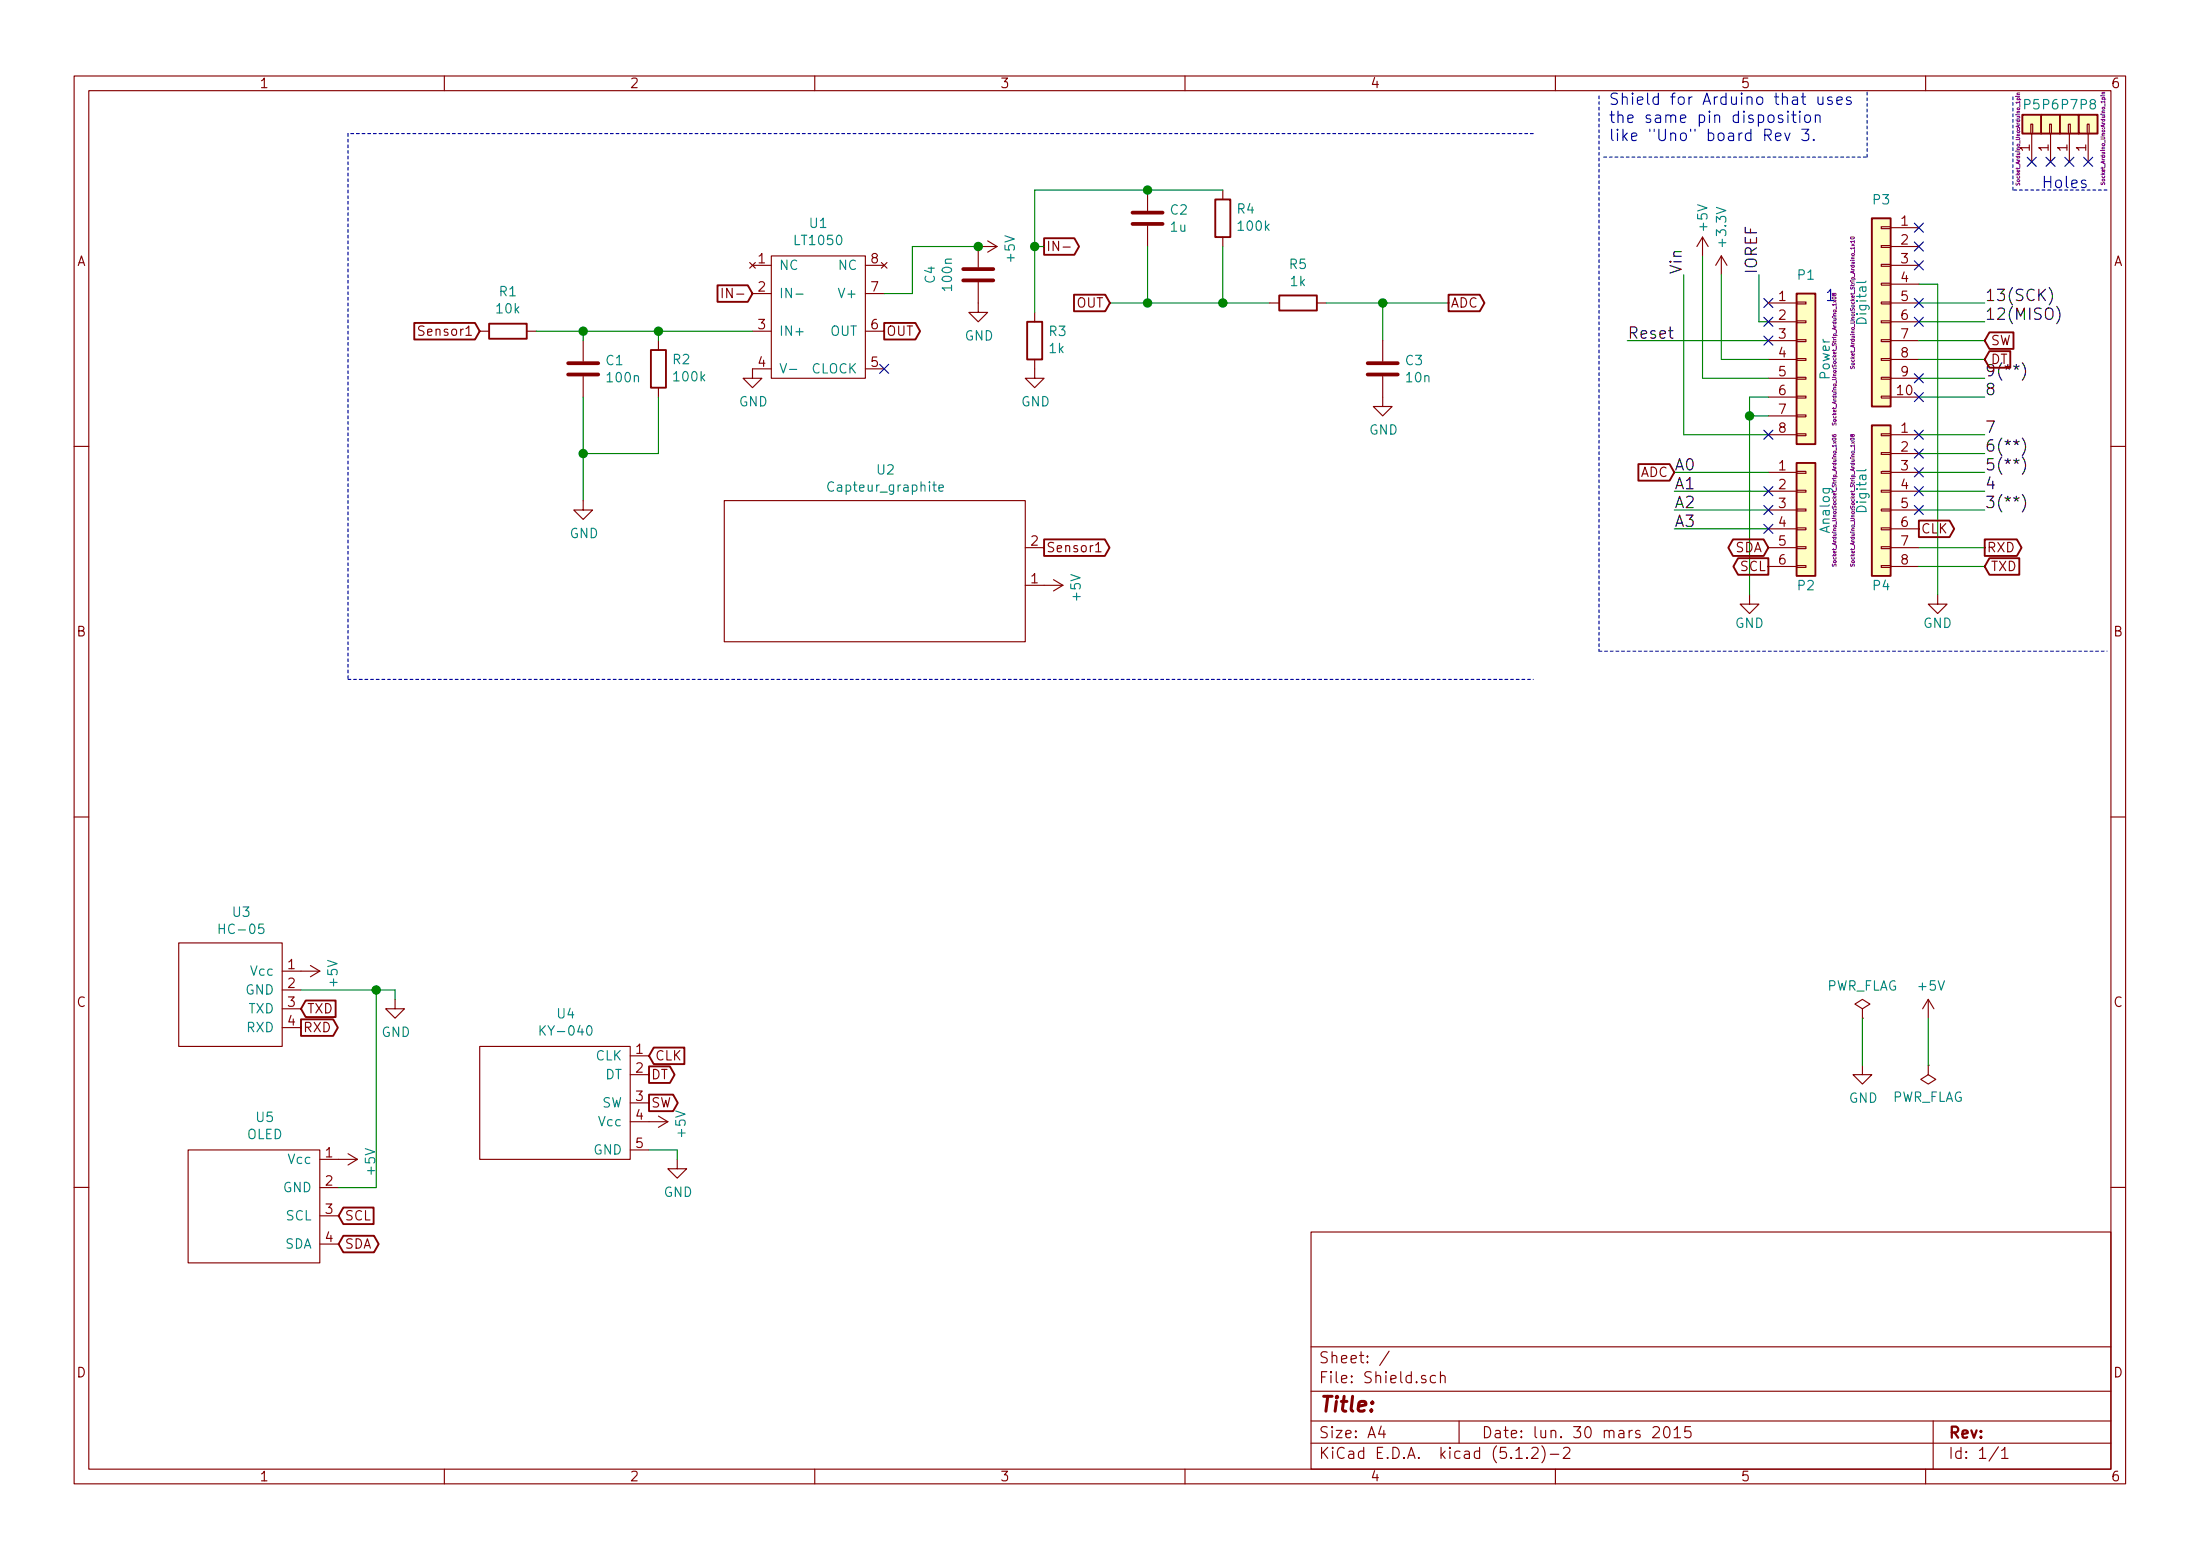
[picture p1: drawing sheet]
EESchema Schematic File Version 4
LIBS:Shield-cache
EELAYER 29 0
EELAYER END
$Descr A4 11693 8268
encoding utf-8
Sheet 1 1
Title ""
Date "lun. 30 mars 2015"
Rev ""
Comp ""
Comment1 ""
Comment2 ""
Comment3 ""
Comment4 ""
$EndDescr
Text Label 8950 1450 1    60   ~ 0
Vin
Text Label 9350 1450 1    60   ~ 0
IOREF
Text Label 8900 2500 0    60   ~ 0
A0
Text Label 8900 2600 0    60   ~ 0
A1
Text Label 8900 2700 0    60   ~ 0
A2
Text Label 8900 2800 0    60   ~ 0
A3
Text Label 10550 2700 0    60   ~ 0
3(**)
Text Label 10550 2600 0    60   ~ 0
4
Text Label 10550 2500 0    60   ~ 0
5(**)
Text Label 10550 2400 0    60   ~ 0
6(**)
Text Label 10550 2300 0    60   ~ 0
7
Text Label 10550 2100 0    60   ~ 0
8
Text Label 10550 2000 0    60   ~ 0
9(**)
Text Label 10550 1700 0    60   ~ 0
12(MISO)
Text Label 10550 1600 0    60   ~ 0
13(SCK)
NoConn ~ 9400 1600
Text Notes 10850 1000 0    60   ~ 0
Holes
Text Notes 8550 750  0    60   ~ 0
Shield for Arduino that uses\nthe same pin disposition\nlike "Uno" board Rev 3.
$Comp
L Connector_Generic:Conn_01x08 P1
U 1 1
P 9600 1900
F 0 "P1" H 9600 2350 50  0000 C CNN
F 1 "Power" V 9700 1900 50  0000 C CNN
F 2 "Socket_Arduino_Uno:Socket_Strip_Arduino_1x08" V 9750 1900 20  0000 C CNN
F 3 "" H 9600 1900 50  0000 C CNN
	1    9600 1900
	1    0    0    -1  
$EndComp
Text Label 8650 1800 0    60   ~ 0
Reset
$Comp
L power:+3.3V #PWR01
U 1 1
P 9150 1450
F 0 "#PWR01" H 9150 1300 50  0001 C CNN
F 1 "+3.3V" V 9150 1700 50  0000 C CNN
F 2 "" H 9150 1450 50  0000 C CNN
F 3 "" H 9150 1450 50  0000 C CNN
	1    9150 1450
	1    0    0    -1  
$EndComp
$Comp
L power:+5V #PWR02
U 1 1
P 9050 1350
F 0 "#PWR02" H 9050 1200 50  0001 C CNN
F 1 "+5V" V 9050 1550 50  0000 C CNN
F 2 "" H 9050 1350 50  0000 C CNN
F 3 "" H 9050 1350 50  0000 C CNN
	1    9050 1350
	1    0    0    -1  
$EndComp
$Comp
L power:GND #PWR03
U 1 1
P 9300 3150
F 0 "#PWR03" H 9300 2900 50  0001 C CNN
F 1 "GND" H 9300 3000 50  0000 C CNN
F 2 "" H 9300 3150 50  0000 C CNN
F 3 "" H 9300 3150 50  0000 C CNN
	1    9300 3150
	1    0    0    -1  
$EndComp
$Comp
L power:GND #PWR04
U 1 1
P 10300 3150
F 0 "#PWR04" H 10300 2900 50  0001 C CNN
F 1 "GND" H 10300 3000 50  0000 C CNN
F 2 "" H 10300 3150 50  0000 C CNN
F 3 "" H 10300 3150 50  0000 C CNN
	1    10300 3150
	1    0    0    -1  
$EndComp
$Comp
L Connector_Generic:Conn_01x06 P2
U 1 1
P 9600 2700
F 0 "P2" H 9600 2300 50  0000 C CNN
F 1 "Analog" V 9700 2700 50  0000 C CNN
F 2 "Socket_Arduino_Uno:Socket_Strip_Arduino_1x06" V 9750 2750 20  0000 C CNN
F 3 "" H 9600 2700 50  0000 C CNN
	1    9600 2700
	1    0    0    -1  
$EndComp
$Comp
L Connector_Generic:Conn_01x01 P5
U 1 1
P 10800 650
F 0 "P5" V 10900 650 50  0000 C CNN
F 1 "CONN_01X01" V 10900 650 50  0001 C CNN
F 2 "Socket_Arduino_Uno:Arduino_1pin" H 10721 724 20  0000 C CNN
F 3 "" H 10800 650 50  0000 C CNN
	1    10800 650 
	0    -1   -1   0   
$EndComp
$Comp
L Connector_Generic:Conn_01x01 P6
U 1 1
P 10900 650
F 0 "P6" V 11000 650 50  0000 C CNN
F 1 "CONN_01X01" V 11000 650 50  0001 C CNN
F 2 "Socket_Arduino_Uno:Arduino_1pin" H 10900 650 20  0001 C CNN
F 3 "" H 10900 650 50  0000 C CNN
	1    10900 650 
	0    -1   -1   0   
$EndComp
$Comp
L Connector_Generic:Conn_01x01 P7
U 1 1
P 11000 650
F 0 "P7" V 11100 650 50  0000 C CNN
F 1 "CONN_01X01" V 11100 650 50  0001 C CNN
F 2 "Socket_Arduino_Uno:Arduino_1pin" V 11000 650 20  0001 C CNN
F 3 "" H 11000 650 50  0000 C CNN
	1    11000 650 
	0    -1   -1   0   
$EndComp
$Comp
L Connector_Generic:Conn_01x01 P8
U 1 1
P 11100 650
F 0 "P8" V 11200 650 50  0000 C CNN
F 1 "CONN_01X01" V 11200 650 50  0001 C CNN
F 2 "Socket_Arduino_Uno:Arduino_1pin" H 11024 572 20  0000 C CNN
F 3 "" H 11100 650 50  0000 C CNN
	1    11100 650 
	0    -1   -1   0   
$EndComp
NoConn ~ 10800 850 
NoConn ~ 10900 850 
NoConn ~ 11000 850 
NoConn ~ 11100 850 
$Comp
L Connector_Generic:Conn_01x08 P4
U 1 1
P 10000 2600
F 0 "P4" H 10000 2100 50  0000 C CNN
F 1 "Digital" V 10100 2600 50  0000 C CNN
F 2 "Socket_Arduino_Uno:Socket_Strip_Arduino_1x08" V 10150 2550 20  0000 C CNN
F 3 "" H 10000 2600 50  0000 C CNN
	1    10000 2600
	-1   0    0    -1  
$EndComp
Wire Notes Line
	8525 825  9925 825 
Wire Notes Line
	9925 825  9925 475 
Wire Wire Line
	9350 1450 9350 1700
Wire Wire Line
	9350 1700 9400 1700
Wire Wire Line
	9400 1900 9150 1900
Wire Wire Line
	9400 2000 9050 2000
Wire Wire Line
	9400 2300 8950 2300
Wire Wire Line
	9400 2100 9300 2100
Wire Wire Line
	9400 2200 9300 2200
Connection ~ 9300 2200
Wire Wire Line
	8950 2300 8950 1450
Wire Wire Line
	9050 2000 9050 1350
Wire Wire Line
	9150 1900 9150 1450
Wire Wire Line
	9400 2500 8900 2500
Wire Wire Line
	9400 2600 8900 2600
Wire Wire Line
	9400 2700 8900 2700
Wire Wire Line
	9400 2800 8900 2800
$Comp
L Connector_Generic:Conn_01x10 P3
U 1 1
P 10000 1600
F 0 "P3" H 10000 2150 50  0000 C CNN
F 1 "Digital" V 10100 1600 50  0000 C CNN
F 2 "Socket_Arduino_Uno:Socket_Strip_Arduino_1x10" V 10150 1600 20  0000 C CNN
F 3 "" H 10000 1600 50  0000 C CNN
	1    10000 1600
	-1   0    0    -1  
$EndComp
Wire Wire Line
	10200 2100 10550 2100
Wire Wire Line
	10200 2000 10550 2000
Wire Wire Line
	10200 1900 10550 1900
Wire Wire Line
	10200 1800 10550 1800
Wire Wire Line
	10200 1700 10550 1700
Wire Wire Line
	10200 1600 10550 1600
Wire Wire Line
	10200 3000 10550 3000
Wire Wire Line
	10200 2900 10550 2900
Wire Wire Line
	10200 2700 10550 2700
Wire Wire Line
	10200 2600 10550 2600
Wire Wire Line
	10200 2500 10550 2500
Wire Wire Line
	10200 2400 10550 2400
Wire Wire Line
	10200 2300 10550 2300
Wire Wire Line
	10200 1500 10300 1500
Wire Wire Line
	10300 1500 10300 3150
Wire Wire Line
	9300 2100 9300 2200
Wire Wire Line
	9300 2200 9300 3150
Wire Notes Line
	8500 3450 11200 3450
Wire Wire Line
	9400 1800 8650 1800
Text Notes 9700 1600 0    60   ~ 0
1
Wire Notes Line
	11200 1000 10700 1000
Wire Notes Line
	10700 1000 10700 500 
$Comp
L Device:C C1
U 1 1
P 3100 1950
F 0 "C1" H 3215 1996 50  0000 L CNN
F 1 "100n" H 3215 1905 50  0000 L CNN
F 2 "Capacitor_THT:C_Disc_D5.0mm_W2.5mm_P2.50mm" H 3138 1800 50  0001 C CNN
F 3 "~" H 3100 1950 50  0001 C CNN
	1    3100 1950
	1    0    0    -1  
$EndComp
$Comp
L Device:R R1
U 1 1
P 2700 1750
F 0 "R1" V 2907 1750 50  0000 C CNN
F 1 "10k" V 2816 1750 50  0000 C CNN
F 2 "Resistor_THT:R_Axial_DIN0309_L9.0mm_D3.2mm_P12.70mm_Horizontal" V 2630 1750 50  0001 C CNN
F 3 "~" H 2700 1750 50  0001 C CNN
	1    2700 1750
	0    -1   -1   0   
$EndComp
Wire Wire Line
	2850 1750 3100 1750
Wire Wire Line
	3100 1750 3100 1800
$Comp
L Device:R R2
U 1 1
P 3500 1950
F 0 "R2" H 3430 1904 50  0000 R CNN
F 1 "100k" H 3430 1995 50  0000 R CNN
F 2 "Resistor_THT:R_Axial_DIN0309_L9.0mm_D3.2mm_P12.70mm_Horizontal" V 3430 1950 50  0001 C CNN
F 3 "~" H 3500 1950 50  0001 C CNN
	1    3500 1950
	-1   0    0    1   
$EndComp
$Comp
L Device:R R3
U 1 1
P 5500 1800
F 0 "R3" H 5430 1754 50  0000 R CNN
F 1 "1k" H 5430 1845 50  0000 R CNN
F 2 "Resistor_THT:R_Axial_DIN0309_L9.0mm_D3.2mm_P12.70mm_Horizontal" V 5430 1800 50  0001 C CNN
F 3 "~" H 5500 1800 50  0001 C CNN
	1    5500 1800
	-1   0    0    1   
$EndComp
Wire Wire Line
	3100 1750 3500 1750
Connection ~ 3100 1750
Wire Wire Line
	3500 1800 3500 1750
$Comp
L Librairie_LT1050:LT1050 U1
U 1 1
P 4350 1650
F 0 "U1" H 4350 2125 50  0000 C CNN
F 1 "LT1050" H 4350 2034 50  0000 C CNN
F 2 "LIB_empreinte:LTC1050" H 4350 1600 50  0001 C CNN
F 3 "" H 4350 1600 50  0001 C CNN
	1    4350 1650
	1    0    0    -1  
$EndComp
Wire Wire Line
	3500 1750 4000 1750
Connection ~ 3500 1750
Wire Wire Line
	3500 2100 3500 2400
Wire Wire Line
	3500 2400 3100 2400
Wire Wire Line
	3100 2400 3100 2100
Wire Wire Line
	3100 2400 3100 2650
Connection ~ 3100 2400
Text GLabel 4000 1550 0    50   Input ~ 0
IN-
Text GLabel 5550 1300 2    50   Output ~ 0
IN-
$Comp
L power:GND #PWR0101
U 1 1
P 3100 2650
F 0 "#PWR0101" H 3100 2400 50  0001 C CNN
F 1 "GND" H 3105 2477 50  0000 C CNN
F 2 "" H 3100 2650 50  0001 C CNN
F 3 "" H 3100 2650 50  0001 C CNN
	1    3100 2650
	1    0    0    -1  
$EndComp
$Comp
L Device:C C2
U 1 1
P 6100 1150
F 0 "C2" H 6215 1196 50  0000 L CNN
F 1 "1u" H 6215 1105 50  0000 L CNN
F 2 "Capacitor_THT:C_Rect_L7.0mm_W6.0mm_P5.00mm" H 6138 1000 50  0001 C CNN
F 3 "~" H 6100 1150 50  0001 C CNN
	1    6100 1150
	1    0    0    -1  
$EndComp
$Comp
L Device:R R4
U 1 1
P 6500 1150
F 0 "R4" H 6430 1104 50  0000 R CNN
F 1 "100k" H 6430 1195 50  0000 R CNN
F 2 "Resistor_THT:R_Axial_DIN0309_L9.0mm_D3.2mm_P12.70mm_Horizontal" V 6430 1150 50  0001 C CNN
F 3 "~" H 6500 1150 50  0001 C CNN
	1    6500 1150
	-1   0    0    1   
$EndComp
Wire Wire Line
	6500 1300 6500 1600
Wire Wire Line
	6100 1600 6100 1300
Wire Wire Line
	6500 1000 6100 1000
Wire Wire Line
	5500 1000 6100 1000
Connection ~ 6100 1000
$Comp
L power:GND #PWR0102
U 1 1
P 5500 1950
F 0 "#PWR0102" H 5500 1700 50  0001 C CNN
F 1 "GND" H 5505 1777 50  0000 C CNN
F 2 "" H 5500 1950 50  0001 C CNN
F 3 "" H 5500 1950 50  0001 C CNN
	1    5500 1950
	1    0    0    -1  
$EndComp
Wire Wire Line
	5900 1600 6100 1600
Wire Wire Line
	6100 1600 6500 1600
Connection ~ 6100 1600
Wire Wire Line
	6500 1600 6750 1600
Connection ~ 6500 1600
Text GLabel 4700 1750 2    50   Output ~ 0
OUT
Text GLabel 5900 1600 0    50   Input ~ 0
OUT
Wire Wire Line
	5500 1000 5500 1300
Wire Wire Line
	5550 1300 5500 1300
Connection ~ 5500 1300
Wire Wire Line
	5500 1300 5500 1650
$Comp
L Device:R R5
U 1 1
P 6900 1600
F 0 "R5" V 6693 1600 50  0000 C CNN
F 1 "1k" V 6784 1600 50  0000 C CNN
F 2 "Resistor_THT:R_Axial_DIN0309_L9.0mm_D3.2mm_P12.70mm_Horizontal" V 6830 1600 50  0001 C CNN
F 3 "~" H 6900 1600 50  0001 C CNN
	1    6900 1600
	0    1    1    0   
$EndComp
Wire Wire Line
	7050 1600 7350 1600
Wire Wire Line
	7350 1600 7350 1800
Connection ~ 7350 1600
Wire Wire Line
	7350 1600 7700 1600
$Comp
L Device:C C3
U 1 1
P 7350 1950
F 0 "C3" H 7465 1996 50  0000 L CNN
F 1 "10n" H 7465 1905 50  0000 L CNN
F 2 "Capacitor_THT:C_Disc_D5.0mm_W2.5mm_P2.50mm" H 7388 1800 50  0001 C CNN
F 3 "~" H 7350 1950 50  0001 C CNN
	1    7350 1950
	1    0    0    -1  
$EndComp
$Comp
L power:GND #PWR0103
U 1 1
P 7350 2100
F 0 "#PWR0103" H 7350 1850 50  0001 C CNN
F 1 "GND" H 7355 1927 50  0000 C CNN
F 2 "" H 7350 2100 50  0001 C CNN
F 3 "" H 7350 2100 50  0001 C CNN
	1    7350 2100
	1    0    0    -1  
$EndComp
Text GLabel 7700 1600 2    50   Output ~ 0
ADC
Text GLabel 8900 2500 0    50   Input ~ 0
ADC
$Comp
L Librairie_LT1050:Capteur_graphite U2
U 1 1
P 4350 3000
F 0 "U2" H 4708 3515 50  0000 C CNN
F 1 "Capteur_graphite" H 4708 3424 50  0000 C CNN
F 2 "LIB_empreinte:Capteur_graphite" H 4600 3100 50  0001 C CNN
F 3 "" H 4600 3100 50  0001 C CNN
	1    4350 3000
	1    0    0    -1  
$EndComp
Text GLabel 5550 2900 2    50   Output ~ 0
Sensor1
Text GLabel 2550 1750 0    50   Input ~ 0
Sensor1
$Comp
L Librairie_LT1050:HC-05 U3
U 1 1
P 1150 5250
F 0 "U3" H 1283 5665 50  0000 C CNN
F 1 "HC-05" H 1283 5574 50  0000 C CNN
F 2 "LIB_empreinte:HC-05" H 1150 5250 50  0001 C CNN
F 3 "" H 1150 5250 50  0001 C CNN
	1    1150 5250
	1    0    0    -1  
$EndComp
$Comp
L power:GND #PWR0104
U 1 1
P 2100 5300
F 0 "#PWR0104" H 2100 5050 50  0001 C CNN
F 1 "GND" H 2105 5127 50  0000 C CNN
F 2 "" H 2100 5300 50  0001 C CNN
F 3 "" H 2100 5300 50  0001 C CNN
	1    2100 5300
	1    0    0    -1  
$EndComp
Wire Wire Line
	1600 5250 2000 5250
Wire Wire Line
	2100 5250 2100 5300
Text GLabel 1600 5350 2    50   Input ~ 0
TXD
Text GLabel 1600 5450 2    50   Output ~ 0
RXD
$Comp
L Librairie_LT1050:OLED U5
U 1 1
P 1250 6350
F 0 "U5" H 1408 6775 50  0000 C CNN
F 1 "OLED" H 1408 6684 50  0000 C CNN
F 2 "LIB_empreinte:OLED" H 1250 6350 50  0001 C CNN
F 3 "" H 1250 6350 50  0001 C CNN
	1    1250 6350
	1    0    0    -1  
$EndComp
Wire Wire Line
	2000 6300 2000 5250
Connection ~ 2000 5250
Wire Wire Line
	2000 5250 2100 5250
Wire Wire Line
	1800 6300 2000 6300
Text GLabel 1800 6450 2    50   Input ~ 0
SCL
Text GLabel 1800 6600 2    50   BiDi ~ 0
SDA
$Comp
L Librairie_LT1050:KY-040 U4
U 1 1
P 2900 5800
F 0 "U4" H 3008 6225 50  0000 C CNN
F 1 "KY-040" H 3008 6134 50  0000 C CNN
F 2 "LIB_empreinte:KY-040" H 2900 5800 50  0001 C CNN
F 3 "" H 2900 5800 50  0001 C CNN
	1    2900 5800
	1    0    0    -1  
$EndComp
Text GLabel 3450 5600 2    50   Input ~ 0
CLK
Text GLabel 3450 5700 2    50   Output ~ 0
DT
Text GLabel 3450 5850 2    50   Output ~ 0
SW
$Comp
L power:GND #PWR0105
U 1 1
P 3600 6150
F 0 "#PWR0105" H 3600 5900 50  0001 C CNN
F 1 "GND" H 3605 5977 50  0000 C CNN
F 2 "" H 3600 6150 50  0001 C CNN
F 3 "" H 3600 6150 50  0001 C CNN
	1    3600 6150
	1    0    0    -1  
$EndComp
Wire Wire Line
	3450 6100 3600 6100
Wire Wire Line
	3600 6100 3600 6150
Wire Notes Line
	8150 700  1850 700 
Wire Notes Line
	1850 700  1850 3600
Wire Notes Line
	1850 3600 8150 3600
$Comp
L power:GND #PWR0106
U 1 1
P 9900 5650
F 0 "#PWR0106" H 9900 5400 50  0001 C CNN
F 1 "GND" H 9905 5477 50  0000 C CNN
F 2 "" H 9900 5650 50  0001 C CNN
F 3 "" H 9900 5650 50  0001 C CNN
	1    9900 5650
	1    0    0    -1  
$EndComp
$Comp
L power:+5V #PWR0107
U 1 1
P 10250 5400
F 0 "#PWR0107" H 10250 5250 50  0001 C CNN
F 1 "+5V" H 10265 5573 50  0000 C CNN
F 2 "" H 10250 5400 50  0001 C CNN
F 3 "" H 10250 5400 50  0001 C CNN
	1    10250 5400
	1    0    0    -1  
$EndComp
$Comp
L power:PWR_FLAG #FLG0101
U 1 1
P 9900 5400
F 0 "#FLG0101" H 9900 5475 50  0001 C CNN
F 1 "PWR_FLAG" H 9900 5573 50  0000 C CNN
F 2 "" H 9900 5400 50  0001 C CNN
F 3 "~" H 9900 5400 50  0001 C CNN
	1    9900 5400
	1    0    0    -1  
$EndComp
$Comp
L power:PWR_FLAG #FLG0102
U 1 1
P 10250 5650
F 0 "#FLG0102" H 10250 5725 50  0001 C CNN
F 1 "PWR_FLAG" H 10250 5823 50  0000 C CNN
F 2 "" H 10250 5650 50  0001 C CNN
F 3 "~" H 10250 5650 50  0001 C CNN
	1    10250 5650
	-1   0    0    1   
$EndComp
Wire Wire Line
	9900 5400 9900 5650
Wire Wire Line
	10250 5400 10250 5650
$Comp
L power:+5V #PWR0108
U 1 1
P 5550 3100
F 0 "#PWR0108" H 5550 2950 50  0001 C CNN
F 1 "+5V" H 5565 3273 50  0000 C CNN
F 2 "" H 5550 3100 50  0001 C CNN
F 3 "" H 5550 3100 50  0001 C CNN
	1    5550 3100
	0    1    1    0   
$EndComp
$Comp
L power:+5V #PWR0109
U 1 1
P 1600 5150
F 0 "#PWR0109" H 1600 5000 50  0001 C CNN
F 1 "+5V" H 1615 5323 50  0000 C CNN
F 2 "" H 1600 5150 50  0001 C CNN
F 3 "" H 1600 5150 50  0001 C CNN
	1    1600 5150
	0    1    1    0   
$EndComp
$Comp
L power:+5V #PWR0110
U 1 1
P 3450 5950
F 0 "#PWR0110" H 3450 5800 50  0001 C CNN
F 1 "+5V" H 3465 6123 50  0000 C CNN
F 2 "" H 3450 5950 50  0001 C CNN
F 3 "" H 3450 5950 50  0001 C CNN
	1    3450 5950
	0    1    1    0   
$EndComp
$Comp
L power:+5V #PWR0111
U 1 1
P 1800 6150
F 0 "#PWR0111" H 1800 6000 50  0001 C CNN
F 1 "+5V" H 1815 6323 50  0000 C CNN
F 2 "" H 1800 6150 50  0001 C CNN
F 3 "" H 1800 6150 50  0001 C CNN
	1    1800 6150
	0    1    1    0   
$EndComp
$Comp
L power:+5V #PWR0112
U 1 1
P 5200 1300
F 0 "#PWR0112" H 5200 1150 50  0001 C CNN
F 1 "+5V" H 5215 1473 50  0000 C CNN
F 2 "" H 5200 1300 50  0001 C CNN
F 3 "" H 5200 1300 50  0001 C CNN
	1    5200 1300
	0    1    1    0   
$EndComp
$Comp
L power:GND #PWR0113
U 1 1
P 4000 1950
F 0 "#PWR0113" H 4000 1700 50  0001 C CNN
F 1 "GND" H 4005 1777 50  0000 C CNN
F 2 "" H 4000 1950 50  0001 C CNN
F 3 "" H 4000 1950 50  0001 C CNN
	1    4000 1950
	1    0    0    -1  
$EndComp
NoConn ~ 4700 1950
Text GLabel 9400 3000 0    50   Output ~ 0
SCL
Text GLabel 10550 3000 2    50   Input ~ 0
TXD
Text GLabel 10550 2900 2    50   Output ~ 0
RXD
Text GLabel 10200 2800 2    50   Output ~ 0
CLK
Text GLabel 10550 1900 2    50   Input ~ 0
DT
Text GLabel 10550 1800 2    50   Input ~ 0
SW
NoConn ~ 10200 1700
NoConn ~ 10200 1600
NoConn ~ 10200 1400
NoConn ~ 9400 1700
NoConn ~ 9400 1800
NoConn ~ 10200 2000
NoConn ~ 10200 2100
NoConn ~ 9400 2600
NoConn ~ 9400 2300
NoConn ~ 9400 2700
NoConn ~ 9400 2800
NoConn ~ 10200 2300
NoConn ~ 10200 2400
NoConn ~ 10200 2500
NoConn ~ 10200 2600
NoConn ~ 10200 2700
$Comp
L Device:C C4
U 1 1
P 5200 1450
F 0 "C4" V 5452 1450 50  0000 C CNN
F 1 "100n" V 5361 1450 50  0000 C CNN
F 2 "Capacitor_THT:C_Disc_D5.0mm_W2.5mm_P2.50mm" H 5238 1300 50  0001 C CNN
F 3 "~" H 5200 1450 50  0001 C CNN
	1    5200 1450
	-1   0    0    1   
$EndComp
Wire Wire Line
	4850 1550 4700 1550
$Comp
L power:GND #PWR0114
U 1 1
P 5200 1600
F 0 "#PWR0114" H 5200 1350 50  0001 C CNN
F 1 "GND" H 5205 1427 50  0000 C CNN
F 2 "" H 5200 1600 50  0001 C CNN
F 3 "" H 5200 1600 50  0001 C CNN
	1    5200 1600
	1    0    0    -1  
$EndComp
Wire Wire Line
	5200 1300 4850 1300
Wire Wire Line
	4850 1300 4850 1550
Connection ~ 5200 1300
Wire Notes Line
	8500 500  8500 3450
Text GLabel 9400 2900 0    50   BiDi ~ 0
SDA
NoConn ~ 10200 1300
NoConn ~ 10200 1200
$EndSCHEMATC
